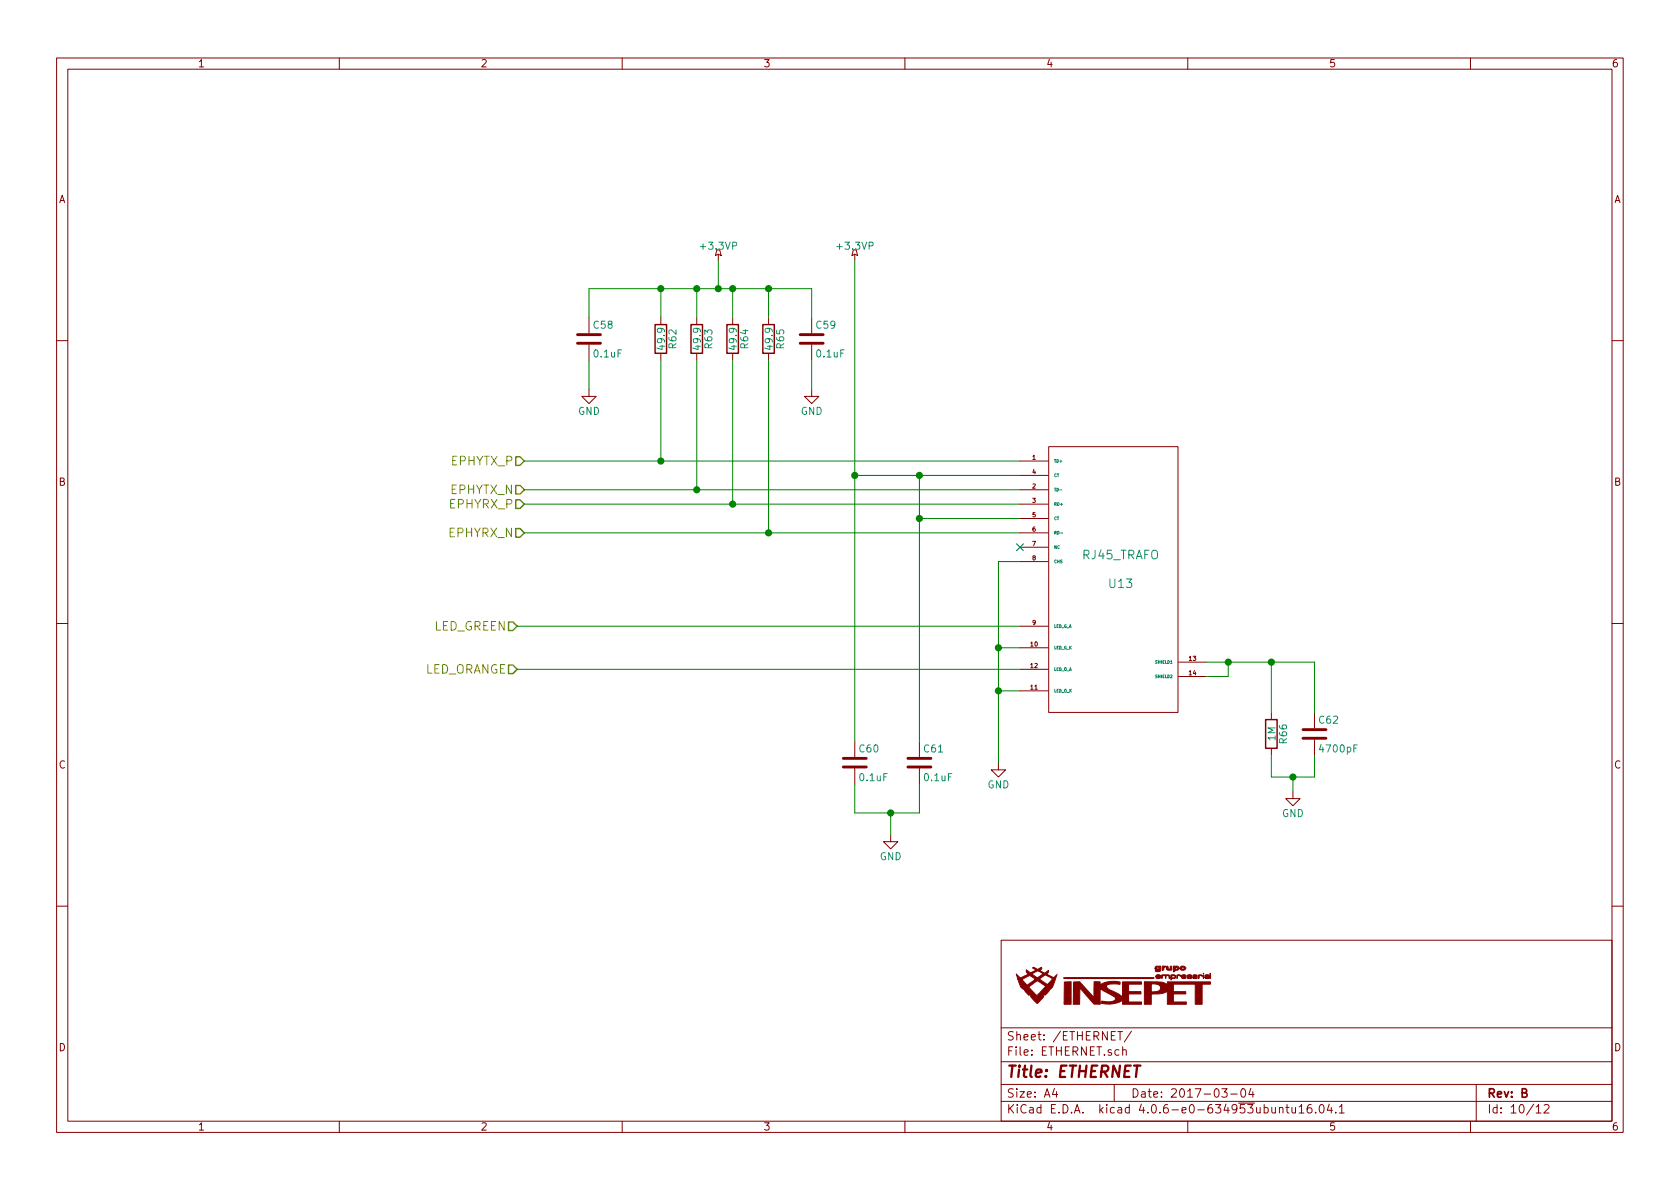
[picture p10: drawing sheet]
<svg xmlns="http://www.w3.org/2000/svg" width="297mm" height="210mm" viewBox="0 0 297 210" stroke-linecap="round" stroke-linejoin="round" font-family="sans-serif">
<g fill="none" stroke="#840000" stroke-width=".18">
<path d="M10 10.3h277v189.9h-277zM12 12.2h273v186.1h-273zM60 10.3v1.9M110 10.3v1.9M160 10.3v1.9M210 10.3v1.9M260 10.3v1.9M104.1 56.1v2.8M116.8 56.1v1.3M123.2 56.1v1.3M126.7 44.2h.6l.2 1-.5-.2-.5 .2zM127 45v1"/>
<path d="M129.5 56.1v1.3M135.9 56.1v1.3M143.5 56.1v2.8M150.9 44.2h.5l.2 1-.5-.2-.5 .2zM151.1 45v1M10 60.2h2M104.1 68.8v1.3h1.3l-1.3 1.3-1.2-1.3h1.2M104.1 61v2.7M116.8 62.5v1.2M123.2 62.5v1.2M129.5 62.5v1.2M135.9 62.5v1.2"/>
<path d="M143.5 68.8v1.3h1.3l-1.3 1.3-1.3-1.3h1.3M143.5 61v2.7M185.4 79h22.9v47h-22.9zM285 60.2h2M180.3 81.5h5M180.3 86.6h5M180.3 89.1h5M180.3 84.1h5M180.3 91.7h5M180.3 94.2h5M180.3 96.8h5M180.3 99.3h5"/>
<path d="M10 110.3h2M180.3 110.7h5M180.3 114.5h5M180.3 118.4h5M208.4 117.1h5M208.4 119.6h5M285 110.3h2M151.1 131.1v2.8M151.1 135.9v2.8M162.6 131.1v2.8M162.6 135.9v2.8M176.5 134.9v1.2h1.3l-1.3 1.3-1.2-1.3h1.2"/>
<path d="M180.3 122.2h5M224.8 126v1.2M224.8 132.3v1.3M228.6 139.9v1.3h1.3l-1.3 1.3-1.3-1.3h1.3M232.4 126v2.8M232.4 130.8v2.8M157.5 147.6v1.2h1.2l-1.2 1.3-1.3-1.3h1.3M10 160.2h2M177 166.3h108v32h-108zM285 160.2h2M60 198.3v1.9M110 198.3v1.9"/>
<path d="M160 198.3v1.9M177 194.8h108M177 191.8h108M177 187.8h108M177 181.8h108M186.4 192.5l-.3 1h.9M186.8 193v1M197 191.8v3M197.6 182.4h.9M198 182.4v1.5M198.5 185.7l.2-.1 .4 .1v.9M198.5 185.1v1.5"/>
<path d="M200.1 182.3l-1.3 2M210 198.3v1.9M216 192.5h1l-.5 .6 .4 .1v.7l-.2 .1-.7-.1M217.6 193.5h1.1M219.5 192.7l.2-.2a.81 .81 0 0 1 .6 .6 .81 .81 0 0 1-.3 .8l-.1 .1a.79 .79 0 0 1-.4-1.3zM221.2 192.5l-.4 1h.9M221.5 193v1M226.2 196l.2-.2 .4 .1v.9M226.2 195.8v1M227.4 195.8h.5M227.6 195.3v1.3l.3 .2M228.4 195.8l.1 .9 .4 .1 .2-.1"/>
<path d="M229.1 195.8v1M229.7 195.8l.4-.5v1.5M229.7 196.8h.9M231.8 195.3a.59 .59 0 0 0-.7 .7l.1 .7 .2 .1 .5-.1 .1-.5-.2-.2-.4-.1-.3 .3M232.6 196.7v.1M233.4 195.5l.2-.2a.81 .81 0 0 1 .6 .6 .81 .81 0 0 1-.3 .8l-.1 .1a.79 .79 0 0 1-.4-1.3zM235 195.2l-.3 1.1h.9M235.4 195.8v1M236.2 196.7v.1M236.8 195.8l.4-.5v1.5M236.8 196.8h.9M260 198.3v1.9"/>
<path d="M261 191.8v6.5M271.6 195.8l.4-.5v1.5M271.6 196.8h.9M273 195.5l.3-.2h.3l.3 .5-1 1h1"/>
</g>
<path d="M91.2 80.8h.7l.8 .7-.8 .8h-.7zM91.2 85.8h.7l.8 .8-.8 .8h-.7zM91.2 88.4h.7l.8 .7-.8 .8h-.7zM91.2 93.5h.7l.8 .7-.8 .8h-.7zM89.9 110h.8l.7 .7-.7 .8h-.8zM89.9 117.6h.8l.7 .8-.7 .7h-.8z" fill="none" stroke="#848400" stroke-width=".25"/>
<path d="M102.1 59.2h4.1M141.5 59.2h4M102.1 60.7h4.1M141.5 60.7h4M149.1 135.6h4.1M149.1 134.1h4.1M160.5 135.6h4.1M160.5 134.1h4.1M230.4 130.6h4M230.4 129h4" fill="none" stroke="#840000" stroke-width=".51"/>
<path d="M115.8 57.4h2.1v5.1h-2.1zM122.2 57.4h2v5.1h-2zM128.5 57.4h2.1v5.1h-2.1zM134.9 57.4h2v5.1h-2zM223.8 127.2h2v5.1h-2z" fill="none" stroke="#840000" stroke-width=".25"/>
<path d="M187.4 86.6h.4M187.5 94.3h.4" fill="none" stroke="#008484" stroke-width=".18"/>
<g fill="none" stroke="#008400" stroke-width=".18">
<path d="M104.1 56.1v-5.1h39.4v5.1M116.8 51v5.1M123.2 51v5.1M127 46v5M129.5 51v5.1M135.9 51v5.1M151.1 46v85.1M104.1 63.7v5.1M116.8 63.7v17.8M123.2 63.7v22.9M129.5 63.7v25.4M135.9 63.7v30.5"/>
<path d="M143.5 63.7v5.1M92.7 81.5h87.6M92.7 86.6h87.6M92.7 89.1h87.6M92.7 94.2h87.6M151.1 84.1h29.2M162.6 91.7h17.7M162.6 84.1v47M180.3 99.3h-3.8v35.6M91.4 110.7h88.9M91.4 118.4h88.9M176.5 114.5h3.8"/>
<path d="M213.4 117.1h19v8.9M217.2 117.1v2.5h-3.8M224.8 117.1v8.9M151.1 138.7v5.1h11.5v-5.1M176.5 122.2h3.8M224.8 133.6v3.8h7.6v-3.8M228.6 137.4v2.5M157.5 143.8v3.8"/>
</g>
<g fill="#008400" stroke="#008400" stroke-width=".25">
<circle cx="151.1" cy="84.1" r=".51"/>
<circle cx="162.6" cy="84.1" r=".51"/>
<circle cx="162.6" cy="91.7" r=".51"/>
<circle cx="157.5" cy="143.8" r=".51"/>
<circle cx="116.8" cy="81.5" r=".51"/>
<circle cx="123.2" cy="86.6" r=".51"/>
<circle cx="129.5" cy="89.1" r=".51"/>
<circle cx="135.9" cy="94.2" r=".51"/>
<circle cx="127" cy="51" r=".51"/>
<circle cx="116.8" cy="51" r=".51"/>
<circle cx="123.2" cy="51" r=".51"/>
<circle cx="129.5" cy="51" r=".51"/>
<circle cx="135.9" cy="51" r=".51"/>
<circle cx="224.8" cy="117.1" r=".51"/>
<circle cx="228.6" cy="137.4" r=".51"/>
<circle cx="217.2" cy="117.1" r=".51"/>
<circle cx="176.5" cy="122.2" r=".51"/>
<circle cx="176.5" cy="114.5" r=".51"/>
</g>
<path d="M179.7 96.2l1.2 1.2M180.9 96.2l-1.2 1.2" fill="none" stroke="#000084" stroke-width=".18"/>
<g fill="#840000" stroke="#840000" stroke-width=".18">
<path d="M188.2 173.7l1.2-.1v4h-1.3z"/>
<path d="M212.8 172.1v.2z"/>
<path d="M212.8 172.4v.7z"/>
<path d="M213.9 172.1l.1 .2v.7z"/>
<path d="M211.9 172.5l.6-.1 .1 .2-.6-.1-.1 .5z"/>
<path d="M205.5 170.8l.6 .1a.52 .52 0 0 0-.4 .6l-.2 .1z"/>
<path d="M208.1 172.4a.42 .42 0 0 1 .6 .3l-.2-.2h-.3l-.1 .5z"/>
<path d="M188.1 172.9h15.4l.6 .1-8 .1-7.5-.1z"/>
<path d="M206.3 170.9h.2l.2 .5 .2-.1 .1-.4h.2v.6h-.8l-.2-.1z"/>
<path d="M205.4 172.4h1.2l.2 .1v.5l-.1-.5h-.5l-.1 .5-.1-.5h-.4l-.2 .5z"/>
<path d="M207 172.4h.7l.1 .5-.1 .1h-.5l-.1 .3-.1-.5a.44 .44 0 0 0 .7-.2l-.5-.1v.3h-.2z"/>
<path d="M208.7 171a.59 .59 0 0 1 1 .2 .59 .59 0 0 1-.5 .4 .59 .59 0 0 1-.6-.3l.6 .1 .2-.2-.3-.2-.2 .3h-.3z"/>
<path d="M207.5 170.8h.2a.55 .55 0 0 1 .7 .6l-.2 .1-.4 .1-.1 .2-.2 .1v-.7h.3l.2 .2 .2-.2-.1-.1-.6 .1z"/>
<path d="M210.9 172.5l.4-.1h.3l.1 .6h-.8v-.2l.3 .1 .4-.1h-.7v-.1l.7-.1h-.7z"/>
<path d="M209 172.5a.42 .42 0 0 1 .4-.2 .42 .42 0 0 1 .3 .4l-.7 .1 .4 .1 .3-.1a.4 .4 0 0 1-.4 .3 .4 .4 0 0 1-.4-.3v-.2h.7h-.7z"/>
<path d="M204.4 172.5a.4 .4 0 0 1 .5-.2 .4 .4 0 0 1 .3 .4l-.7 .1a.43 .43 0 0 0 .7 .1l-.1 .1h-.6l-.1-.2v-.2h.1a.32 .32 0 0 0 .5-.1l-.6 .1z"/>
<path d="M209.9 172.5a.45 .45 0 0 1 .8 .1h-.6l.5 .1 .1 .2a.54 .54 0 0 1-.8-.1l.2 .1 .5-.1-.6-.1z"/>
<path d="M213.1 172.5l.6-.1 .1 .2v.3l-.6 .1-.2-.2 .3 .1 .4-.1h-.7l.1-.1 .6-.1-.3-.1-.3 .1z"/>
<path d="M204.3 171l.3-.2 .6 .1a.57 .57 0 0 1-.4 .9h-.4l-.1-.2 .6 .1v-.2a.48 .48 0 0 1-.7-.3l.5 .2 .3-.2-.3-.2-.2 .2h-.3z"/>
<path d="M202.3 173.6l3.1 .1 1 .4v-.5h7.6v.4h-1.5v3.6h-1.2v-3.6h-3.8v1.4h2.2v.4h-2.2v1.4h2.3v.4h-3.4v-2.3l-.8 .4-2 .1v1.8h-1.3v-3.6h1.3v1.4h.5a.86 .86 0 0 0 1.1-.9l-.3-.3-.5-.2h-2.1z"/>
<path d="M189.8 173.7l1.1-.1 2.5 2.8v-2.8h1.1v.6a4.2 4.2 0 0 1 3.5-.5v.4h-.1a3.2 3.2 0 0 0-2.2 .2 1.4 1.4 0 0 0 1.2 1l.9 .5 .7 .5v-2.7h3.3v.4h-2.3v1.4h2.2v.4h-2.2v1.4h2.3v.4h-3.3v-.8l-.1 .1a4.2 4.2 0 0 1-3.7 .4l.2-.3a2.44 2.44 0 0 0 2.3-.3l-.1-.4-2.6-1.5v2.8h-1.1l-2.5-2.9v2.9h-1.1z"/>
<path d="M179.7 172.2l.7 .7 1.4-.7h.6l1 .7 1-.7-.9-.5-1.1 .5h-.6l-.3-.3v-.4l.7 .5 1-.5-.6-.3 .1-.1h.2l.5 .3 .7-.3 .1 .2-.4 .3 .9 .5 .6-.5 .1 .3-.3 .4 1.2 .6 .5-.5-.1 .3a3.4 3.4 0 0 1-1.1 2.3l-.8 1-.2-.2-.1 .5-1.2 1.1-1.1-1.1v-.5l-.3 .2-.6-.6-.2-.4-.6-.5h1.4l1.4 1.5 1.6-1.6-1.5-1-1.5 1.1h-1.4l-.5-1.3h.7l.9 1 1.4-1.1h.8l1.4 1 .9-1-1.3-.7-1 .7h-.8l-.2-.2a.78 .78 0 0 0-1.3-.1l-.8 .4h-.7z"/>
</g>
<text font-size="2.8" fill="#840000" x="178" y="190.5">Title: ETHERNET</text>
<g font-size="2.1" fill="#848400">
<text x="79.7" y="82.3">EPHYTX_P</text>
<text x="79.5" y="89.9">EPHYRX_P</text>
<text x="79.6" y="87.4">EPHYTX_N</text>
<text x="79.3" y="95">EPHYRX_N</text>
<text x="76.5" y="111.5">LED_GREEN</text>
<text x="74.8" y="119.1">LED_ORANGE</text>
</g>
<g font-size="2.1" fill="#008484">
<text x="191.3" y="98.9">RJ45_TRAFO</text>
<text x="196.2" y="104">U13</text>
</g>
<g font-size="2.1" fill="#840000">
<text x="178" y="184">Sheet: /ETHERNET/</text>
<text x="178" y="186.7">File: ETHERNET.sch</text>
<text x="178" y="196.9">KiCad E.D.A. kicad 4.0.6-e0-634953ubuntu16.04.1</text>
<text x="178" y="194.1">Size: A4</text>
<text x="200" y="194.1">Date: 2017-03-04</text>
<text x="263" y="194.1">Rev: B</text>
<text x="263" y="196.9">Id: 10/12</text>
</g>
<g font-size="1.8" fill="#840000">
<text x="35" y="11.9">1</text>
<text x="85" y="11.9">2</text>
<text x="135" y="11.9">3</text>
<text x="185" y="11.9">4</text>
<text x="235" y="11.9">5</text>
<text x="285" y="11.9">6</text>
<text x="10.4" y="35.9">A</text>
<text x="285.4" y="35.9">A</text>
<text x="10.4" y="85.9">B</text>
<text x="285.4" y="85.9">B</text>
<text x="10.4" y="135.9">C</text>
<text x="285.4" y="135.9">C</text>
<text x="10.4" y="185.9">D</text>
<text x="285.4" y="185.9">D</text>
<text x="35" y="199.9">1</text>
<text x="85" y="199.9">2</text>
<text x="135" y="199.9">3</text>
<text x="185" y="199.9">4</text>
<text x="235" y="199.9">5</text>
<text x="285" y="199.9">6</text>
</g>
<g font-size="1.8" fill="#008484">
<text x="124.1" y="44.1">+3.3VP</text>
<text x="148.2" y="44.1">+3.3VP</text>
<text x="105" y="58.1">C58</text>
<text x="144.4" y="58.1">C59</text>
<text x="105.1" y="63.2">0.1uF</text>
<text x="117.6" y="61.7" transform="rotate(-90 117.6 61.7)">49.9</text>
<text x="119.6" y="61.6" transform="rotate(-90 119.6 61.6)">R62</text>
<text x="123.9" y="61.7" transform="rotate(-90 123.9 61.7)">49.9</text>
<text x="125.9" y="61.6" transform="rotate(-90 125.9 61.6)">R63</text>
<text x="130.3" y="61.7" transform="rotate(-90 130.3 61.7)">49.9</text>
<text x="132.3" y="61.6" transform="rotate(-90 132.3 61.6)">R64</text>
<text x="136.6" y="61.7" transform="rotate(-90 136.6 61.7)">49.9</text>
<text x="138.6" y="61.6" transform="rotate(-90 138.6 61.6)">R65</text>
<text x="144.5" y="63.2">0.1uF</text>
<text x="102.2" y="73.3">GND</text>
<text x="141.6" y="73.3">GND</text>
<text x="225.5" y="131" transform="rotate(-90 225.5 131)">1M</text>
<text x="227.5" y="131.4" transform="rotate(-90 227.5 131.4)">R66</text>
<text x="233.3" y="128">C62</text>
<text x="152" y="133">C60</text>
<text x="163.4" y="133">C61</text>
<text x="233.6" y="133">4700pF</text>
<text x="152.1" y="138.1">0.1uF</text>
<text x="163.5" y="138.1">0.1uF</text>
<text x="174.6" y="139.4">GND</text>
<text x="226.6" y="144.5">GND</text>
<text x="155.5" y="152.1">GND</text>
</g>
<g font-size="1.1" fill="#840000">
<text x="182.5" y="81.3">1</text>
<text x="182.5" y="83.8">4</text>
<text x="182.5" y="86.4">2</text>
<text x="182.5" y="88.9">3</text>
<text x="182.5" y="91.4">5</text>
<text x="182.5" y="94">6</text>
<text x="182.5" y="96.5">7</text>
<text x="182.5" y="99.1">8</text>
<text x="182.5" y="110.5">9</text>
<text x="182.2" y="114.3">10</text>
<text x="182.2" y="118.1">12</text>
<text x="210.3" y="116.8">13</text>
<text x="210.3" y="119.4">14</text>
<text x="182.2" y="121.9">11</text>
</g>
<g font-size=".7" fill="#008484">
<text x="186.4" y="81.8">TD+</text>
<text x="186.4" y="86.9">TD-</text>
<text x="186.4" y="89.4">RD+</text>
<text x="186.4" y="84.3">CT</text>
<text x="186.4" y="91.9">CT</text>
<text x="186.4" y="94.5">RD-</text>
<text x="186.4" y="97">NC</text>
<text x="186.4" y="99.6">CHS</text>
<text x="186.4" y="111">LED_G_A</text>
<text x="186.4" y="114.8">LED_G_K</text>
<text x="186.4" y="118.6">LED_O_A</text>
<text x="204.3" y="117.3">SHIELD1</text>
<text x="204.3" y="119.9">SHIELD2</text>
<text x="186.4" y="122.4">LED_O_K</text>
</g>
</svg>
